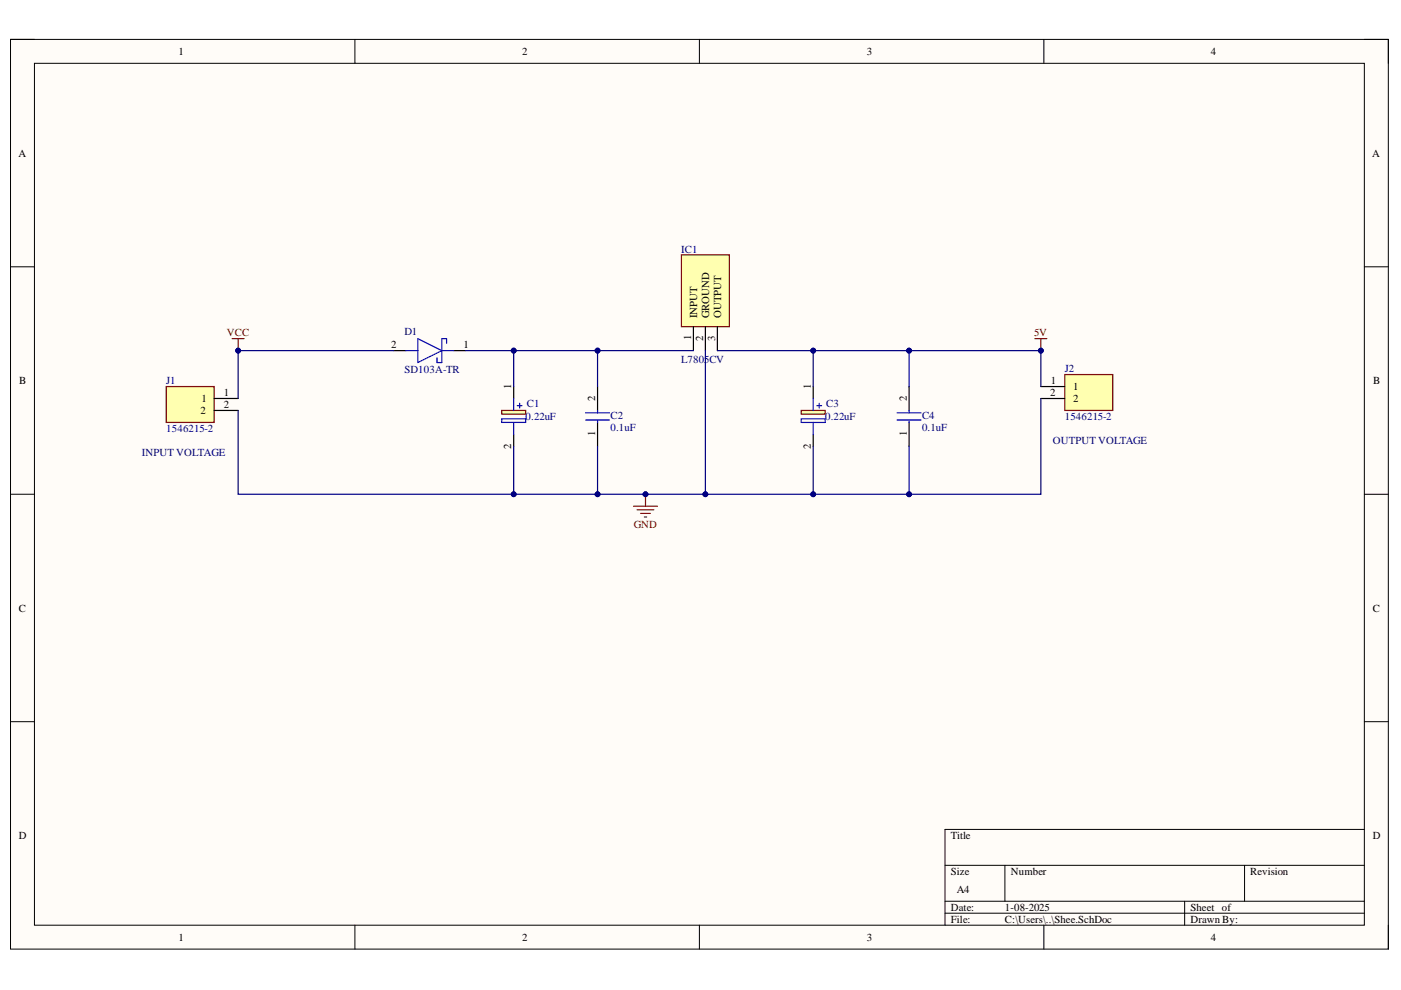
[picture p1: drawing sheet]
# Altium schematic sheet Shee.SchDoc
size A4; SheetNumber: 1; SheetTotal: 1

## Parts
C1  0.22uF  [CAPPRD200W52D500H1250]
C2  0.1uF  [RDER71E104K0P1H03B]
C3  0.22uF  [CAPPRD200W52D500H1250]
C4  0.1uF  [RDER71E104K0P1H03B]
D1  SD103A-TR  [DIOAD950W60L350D150]
IC1  L7805CV  [TO255P460X1020X2008-3P]
J1  1546215-2  [15462152]
J2  1546215-2  [15462152]

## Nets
5V: C3.1(+) C4.2 IC1.3(OUTPUT) J2.1
GND: C1.2(-) C2.1 C3.2(-) C4.1 IC1.2(GROUND) J1.2 J2.2
VCC: D1.2(A) J1.1
NetC1_1: C1.1(+) C2.2 D1.1(K) IC1.1(INPUT)

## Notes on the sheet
- (near J1) INPUT VOLTAGE
- (near J2) OUTPUT VOLTAGE
